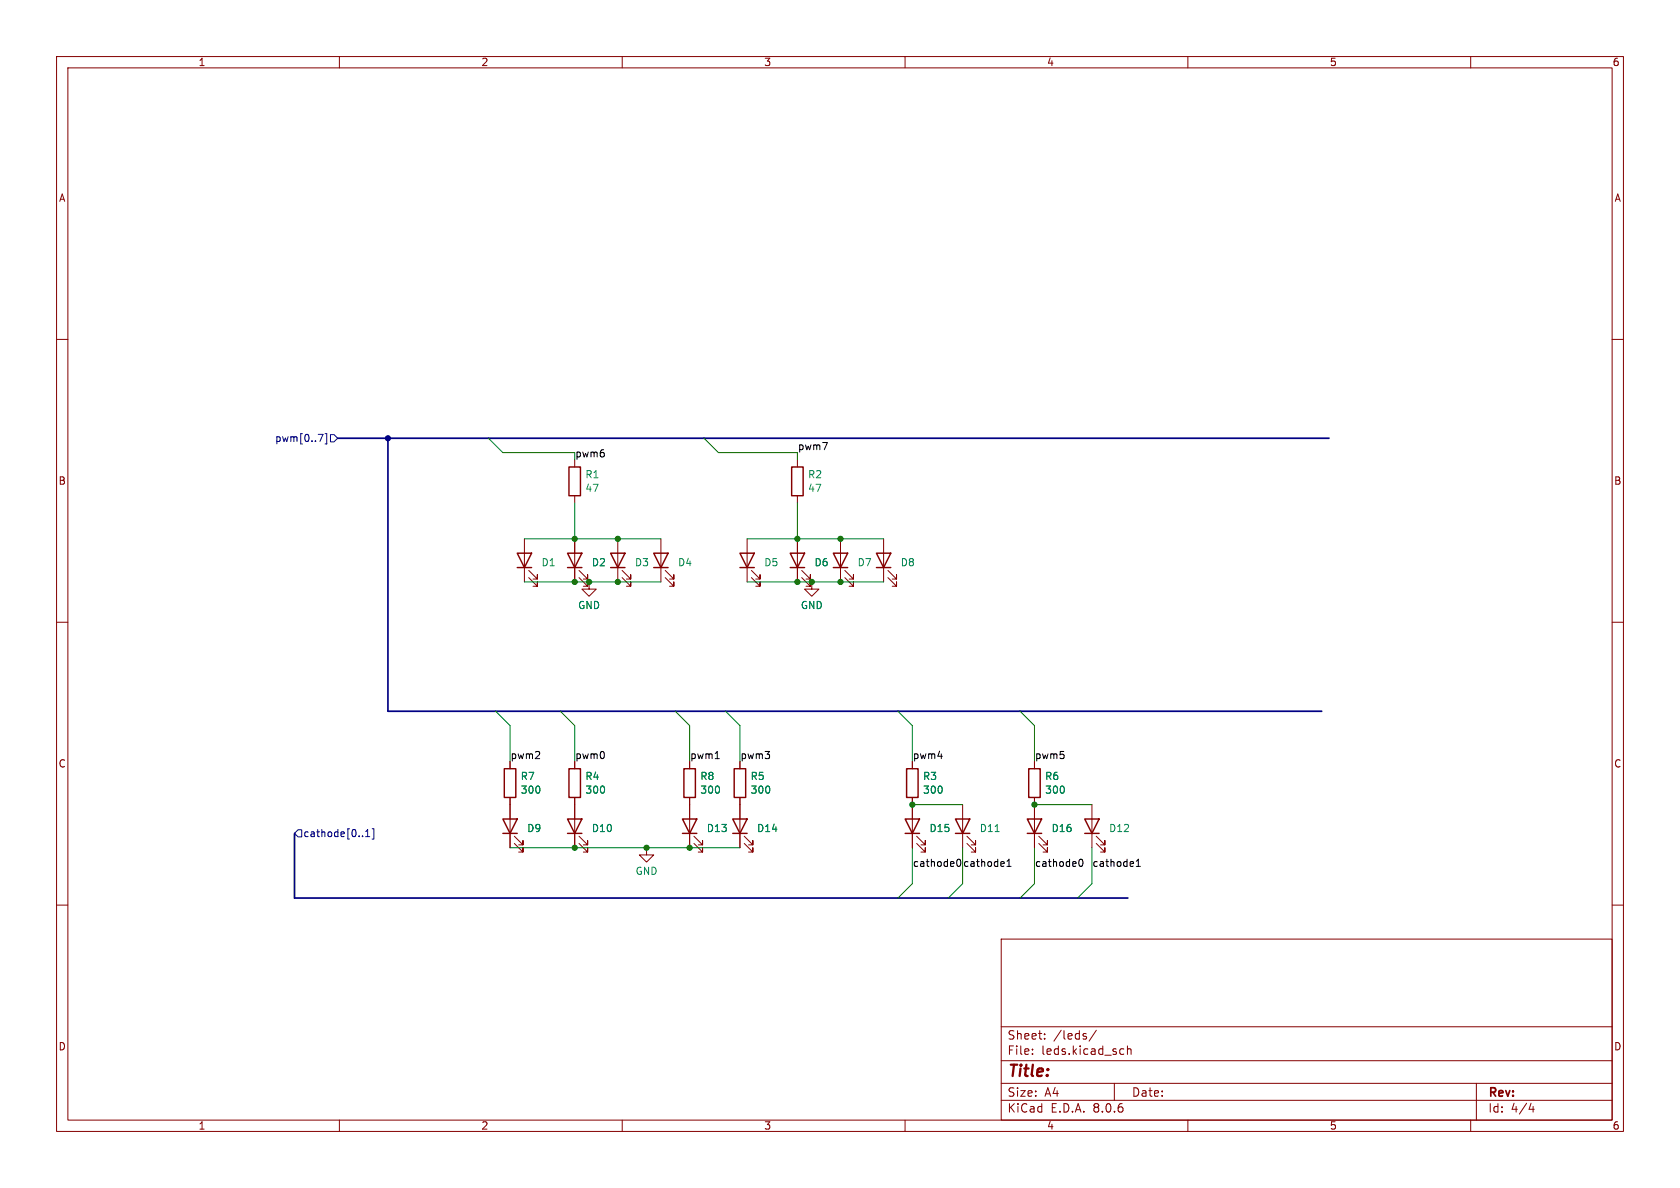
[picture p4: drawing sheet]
<svg xmlns="http://www.w3.org/2000/svg" width="297mm" height="210mm" viewBox="0 0 297 210" stroke-linecap="round" stroke-linejoin="round" font-family="sans-serif">
<g fill="none" stroke="#840000" stroke-width=".18">
<path d="M10 10h277v190h-277zM12 12h273v186h-273zM60 10v2M110 10v2M160 10v2M210 10v2M260 10v2M10 60h2M285 60h2M92.7 95.3v7.6M101.6 81.3v1.3M101.6 87.6v1.3"/>
<path d="M101.6 95.3v7.6M109.2 95.3v7.6M116.8 95.3v7.6M132.1 95.3v7.6M141 81.3v1.3M141 87.6v1.3M141 95.3v7.6M148.6 95.3v7.6M156.2 95.3v7.6M10 110h2M93.5 102.1l1.5 1.5v-.7v.7h-.8M93.5 100.8l1.5 1.6v-.8v.8h-.8"/>
<path d="M102.4 102.1l1.5 1.5v-.7v.7h-.8M102.4 100.8l1.5 1.6v-.8v.8h-.8M104.1 102.9v1.2h1.3l-1.3 1.3-1.2-1.3h1.2M104.1 102.9h.1M110 102.1l1.5 1.5v-.7v.7h-.8M110 100.8l1.5 1.6v-.8v.8h-.8M117.6 102.1l1.5 1.5v-.7v.7h-.7M117.6 100.8l1.5 1.6v-.8v.8h-.7M132.8 102.1l1.6 1.5v-.7v.7h-.8M132.8 100.8l1.6 1.6v-.8v.8h-.8M141.7 102.1l1.6 1.5v-.7v.7h-.8M141.7 100.8l1.6 1.6v-.8v.8h-.8"/>
<path d="M143.5 102.9v1.2h1.3l-1.3 1.3-1.3-1.3h1.3M143.5 102.9h.1M149.4 102.1l1.5 1.5v-.7v.7h-.8M149.4 100.8l1.5 1.6v-.8v.8h-.8M157 102.1l1.5 1.5v-.7v.7h-.8M157 100.8l1.5 1.6v-.8v.8h-.8M285 110h2M90.2 134.6v1.3M101.6 134.6v1.3M121.9 134.6v1.3M130.8 134.6v1.3M161.3 134.6v1.3"/>
<path d="M182.9 134.6v1.3M10 160h2M90.2 141v8.9M90.9 149.1l1.6 1.5v-.7v.7h-.8M90.9 147.8l1.6 1.6v-.8v.8h-.8M101.6 141v8.9M102.4 149.1l1.5 1.5v-.7v.7h-.8M102.4 147.8l1.5 1.6v-.8v.8h-.8M114.3 149.9v1.2h1.3l-1.3 1.3-1.3-1.3h1.3M114.3 149.9h.1M121.9 141v8.9M122.7 149.1l1.5 1.5v-.7v.7h-.8"/>
<path d="M122.7 147.8l1.5 1.6v-.8v.8h-.8M130.8 141v8.9M131.6 149.1l1.5 1.5v-.7v.7h-.8M131.6 147.8l1.5 1.6v-.8v.8h-.8M161.3 141v8.9M162.1 149.1l1.5 1.5v-.7v.7h-.8M162.1 147.8l1.5 1.6v-.8v.8h-.8M170.2 142.2v7.7M170.9 149.1l1.6 1.5v-.7v.7h-.8M170.9 147.8l1.6 1.6v-.8v.8h-.8M182.9 141v8.9M183.6 149.1l1.6 1.5v-.7v.7h-.8"/>
<path d="M183.6 147.8l1.6 1.6v-.8v.8h-.8M193 142.2v7.7M193.8 149.1l1.5 1.5v-.7v.7h-.7M193.8 147.8l1.5 1.6v-.8v.8h-.7M285 160h2M177 166h108v32h-108zM60 198v2M110 198v2M160 198v2M177 194.5h108M177 191.5h108M177 187.5h108"/>
<path d="M177 181.5h108M182.5 186.3v.1M182.5 185.5v.1M184.7 183.6v.1M184.7 182.8v.1M191.9 183.2l.2 .2-.2 .3M191.9 182.7l.1 .1M193.8 182.1l-1.3 2M197 191.5v3M198.2 185.4l.5 .1M198.7 186.3l-.5 .1M199.3 185.5l.2-.1 .4 .1 .1 .9"/>
<path d="M199.3 184.9v1.5M210 198v2M260 198v2M261 191.5v6.5M270.7 195l-.4 1.1h.9M271 195.6v1"/>
</g>
<g fill="none" stroke="#840000" stroke-width=".25">
<path d="M91.4 97.8h2.6l-1.3 2.5zM100.3 97.8h2.6l-1.3 2.5zM100.6 82.6h2v5h-2zM107.9 97.8h2.6l-1.3 2.5zM115.6 97.8h2.5l-1.3 2.5zM130.8 97.8h2.5l-1.2 2.5zM139.7 97.8h2.5l-1.2 2.5zM140 82.6h2v5h-2zM147.3 97.8h2.6l-1.3 2.5zM154.9 97.8h2.6l-1.3 2.5zM91.4 100.3h2.6M100.3 100.3h2.6"/>
<path d="M107.9 100.3h2.6M115.6 100.3h2.5M130.8 100.3h2.5M139.7 100.3h2.5M147.3 100.3h2.6M154.9 100.3h2.6M89.2 135.9h2v5.1h-2zM100.6 135.9h2v5.1h-2zM120.9 135.9h2v5.1h-2zM129.8 135.9h2v5.1h-2zM160.3 135.9h2v5.1h-2zM181.9 135.9h2v5.1h-2z"/>
<path d="M88.9 144.8h2.5l-1.2 2.5zM88.9 147.3h2.5M100.3 144.8h2.6l-1.3 2.5zM100.3 147.3h2.6M120.6 144.8h2.6l-1.3 2.5zM120.6 147.3h2.6M129.5 144.8h2.6l-1.3 2.5zM129.5 147.3h2.6M160 144.8h2.6l-1.3 2.5zM160 147.3h2.6M168.9 144.8h2.5l-1.2 2.5zM168.9 147.3h2.5"/>
<path d="M181.6 144.8h2.5l-1.2 2.5zM181.6 147.3h2.5M191.8 144.8h2.5l-1.3 2.5zM191.8 147.3h2.5"/>
</g>
<path d="M175.9 147h.8" fill="none" stroke="#008484" stroke-width=".18"/>
<path d="M56.3 76.8h.8l-.5 1.2M57.5 76.7h.3v1.8h-.3M58.4 76.8h.7l.6 .7-.6 .6h-.7zM52.7 146.7h.6v1.3h-.6l-.6-.7zM64.6 147.9h.8M64.6 147l.4-.4v1.3M65.8 146.5h.3v1.8h-.3" fill="none" stroke="#000084" stroke-width=".18"/>
<path d="M145.4 78.2h.9l-.6 1.3M126.4 134.1h.8M165.8 133.7h.8M169.7 151.9h-.1a.68 .68 0 0 0-.5 .6 .68 .68 0 0 0 .5 .7l.1-.1M178 153.2h.7M178 152.3l.4-.4v1.3M190.9 151.9h.1a.68 .68 0 0 1 .5 .6 .68 .68 0 0 1-.5 .7 .84 .84 0 0 1-.1-1.3zM200.9 153.2h.7M200.9 152.3l.3-.4v1.3" fill="none" stroke="#000" stroke-width=".18"/>
<path d="M59.7 77.5h175.2M68.6 77.5v48.2h165.1M52.1 147.3v11.5h147.3" fill="none" stroke="#000084" stroke-width=".3"/>
<g fill="none" stroke="#008400" stroke-width=".18">
<path d="M86.4 77.5l2.5 2.5h12.7M124.5 77.5l2.5 2.5h14v1.3M92.7 95.3h24.1M101.6 88.9v6.4M132.1 95.3h24.1M141 88.9v6.4M92.7 102.9h24.1M132.1 102.9h24.1M87.6 125.7l2.6 2.6v6.3M99.1 125.7l2.5 2.6v6.3M119.4 125.7l2.5 2.6v6.3M128.3 125.7l2.5 2.6v6.3"/>
<path d="M158.7 125.7l2.6 2.6v6.3M180.3 125.7l2.6 2.6v6.3M90.2 149.9h40.6M161.3 149.9v6.3l-2.6 2.6M161.3 142.2h8.9M170.2 149.9v6.3l-2.6 2.6M182.9 142.2h10.1M182.9 149.9v6.3l-2.6 2.6M193 149.9v6.3l-2.5 2.6"/>
</g>
<g fill="#008400" stroke="#008400" stroke-width=".18">
<circle cx="101.6" cy="95.3" r=".46"/>
<circle cx="101.6" cy="102.9" r=".46"/>
<circle cx="104.1" cy="102.9" r=".46"/>
<circle cx="109.2" cy="102.9" r=".46"/>
<circle cx="109.2" cy="95.3" r=".46"/>
<circle cx="148.6" cy="95.3" r=".46"/>
<circle cx="148.6" cy="102.9" r=".46"/>
<circle cx="141" cy="95.3" r=".46"/>
<circle cx="141" cy="102.9" r=".46"/>
<circle cx="143.5" cy="102.9" r=".46"/>
<circle cx="182.9" cy="142.2" r=".46"/>
<circle cx="114.3" cy="149.9" r=".46"/>
<circle cx="101.6" cy="149.9" r=".46"/>
<circle cx="161.3" cy="142.2" r=".46"/>
<circle cx="121.9" cy="149.9" r=".46"/>
</g>
<circle cx="68.6" cy="77.5" r=".46" fill="#000084" stroke="#000084" stroke-width=".18"/>
<text font-size="2.8" fill="#840000" x="178" y="190.9">Title:</text>
<g font-size="2.1" fill="#840000">
<text x="178" y="184">Sheet:</text>
<text x="186.2" y="184">/leds/</text>
<text x="178" y="186.7">File:</text>
<text x="184.1" y="186.7">leds.kicad_sch</text>
<text x="178" y="196.9">KiCad</text>
<text x="178" y="194.1">Size:</text>
<text x="184.7" y="194.1">A4</text>
<text x="185.7" y="196.9">E.D.A.</text>
<text x="193.3" y="196.9">8.0.6</text>
<text x="200" y="194.1">Date:</text>
<text x="263" y="194.3">Rev:</text>
<text x="263" y="196.9">Id:</text>
<text x="267.1" y="196.9">4/4</text>
</g>
<g font-size="1.8" fill="#840000">
<text x="35" y="11.9">1</text>
<text x="85" y="11.9">2</text>
<text x="135" y="11.9">3</text>
<text x="185" y="11.9">4</text>
<text x="235" y="11.9">5</text>
<text x="285" y="11.9">6</text>
<text x="10.3" y="35.9">A</text>
<text x="285.3" y="35.9">A</text>
<text x="10.3" y="85.9">B</text>
<text x="285.3" y="85.9">B</text>
<text x="10.3" y="135.9">C</text>
<text x="285.3" y="135.9">C</text>
<text x="10.3" y="185.9">D</text>
<text x="285.3" y="185.9">D</text>
<text x="35" y="199.9">1</text>
<text x="85" y="199.9">2</text>
<text x="135" y="199.9">3</text>
<text x="185" y="199.9">4</text>
<text x="235" y="199.9">5</text>
<text x="285" y="199.9">6</text>
</g>
<g font-size="1.8" fill="#000084">
<text x="48.5" y="78.3">pwm[0..7]</text>
<text x="53.5" y="148.2">cathode[0..1]</text>
</g>
<text font-size="1.8" fill="#008400" x="101.6" y="80.9">pwm6</text>
<g font-size="1.8">
<text x="141" y="79.7">pwm7</text>
<text x="90.2" y="134.3">pwm2</text>
<text x="101.6" y="134.3">pwm0</text>
<text x="121.9" y="134.3">pwm1</text>
<text x="130.8" y="134.3">pwm3</text>
<text x="161.3" y="134.3">pwm4</text>
<text x="182.9" y="134.3">pwm5</text>
<text x="161.3" y="153.3">cathode0</text>
<text x="170.2" y="153.3">cathode1</text>
<text x="182.9" y="153.3">cathode0</text>
<text x="193" y="153.3">cathode1</text>
</g>
<g font-size="1.8" fill="#008484">
<text x="103.4" y="84.7">R1</text>
<text x="103.4" y="87.2">47</text>
<text x="142.8" y="84.7">R2</text>
<text x="142.8" y="87.2">47</text>
<text x="95.6" y="100.3">D1</text>
<text x="104.5" y="100.3">D2</text>
<text x="112.2" y="100.3">D3</text>
<text x="119.8" y="100.3">D4</text>
<text x="135" y="100.3">D5</text>
<text x="143.9" y="100.3">D6</text>
<text x="151.5" y="100.3">D7</text>
<text x="159.1" y="100.3">D8</text>
<text x="102.1" y="107.9">GND</text>
<text x="141.5" y="107.9">GND</text>
<text x="92" y="138.1">R7</text>
<text x="92" y="140.5">300</text>
<text x="103.4" y="138.1">R4</text>
<text x="103.4" y="140.5">300</text>
<text x="123.7" y="138.1">R8</text>
<text x="123.7" y="140.5">300</text>
<text x="132.6" y="138.1">R5</text>
<text x="132.6" y="140.5">300</text>
<text x="163.1" y="138.1">R3</text>
<text x="163.1" y="140.5">300</text>
<text x="184.7" y="138.1">R6</text>
<text x="184.7" y="140.5">300</text>
<text x="93.1" y="147.3">D9</text>
<text x="104.5" y="147.3">D10</text>
<text x="124.9" y="147.3">D13</text>
<text x="133.7" y="147.3">D14</text>
<text x="164.2" y="147.3">D15</text>
<text x="173.1" y="147.3">D11</text>
<text x="185.8" y="147.3">D16</text>
<text x="196" y="147.3">D12</text>
<text x="112.3" y="154.9">GND</text>
</g>
</svg>
